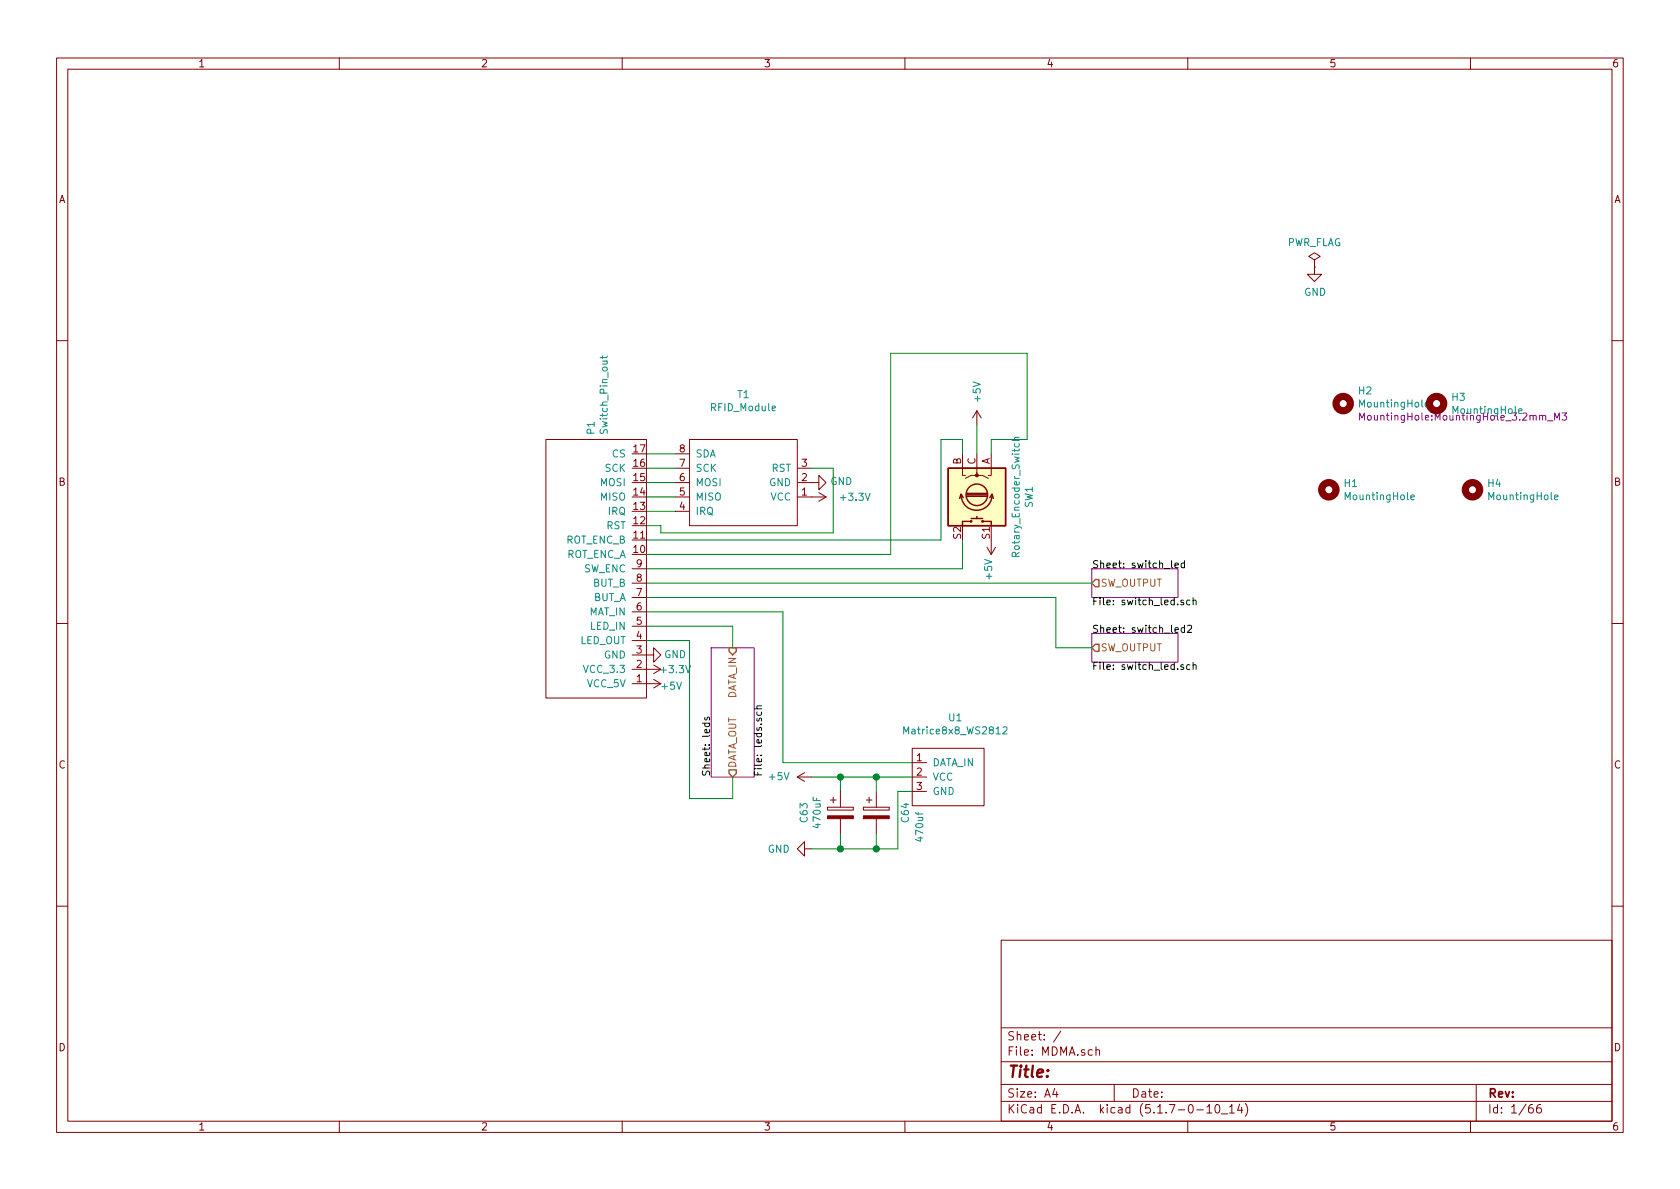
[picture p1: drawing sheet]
<svg xmlns="http://www.w3.org/2000/svg" width="297mm" height="210mm" viewBox="0 0 297 210" stroke-linecap="round" stroke-linejoin="round" font-family="sans-serif">
<g fill="none" stroke="#840000" stroke-width=".18">
<path d="M10 10.3h277v189.9h-277zM12 12.2h273v186.1h-273zM60 10.3v1.9M110 10.3v1.9M160 10.3v1.9M210 10.3v1.9M260 10.3v1.9M232.4 47.2v1.3h1.3l-1.3 1.3-1.3-1.3h1.3M232.4 46l1-.7-1-.6-1 .6 1 .7v1.2M232.4 47.2h.1M10 60.2h2M96.5 77.7h17.8v45.7h-17.8z"/>
<path d="M121.9 77.7h19.1v15.3h-19.1zM172.7 72.6l-.7 1.3M172.7 72.6v2.6M172.7 72.6l.8 1.3M285 60.2h2M119.4 87.9h2.5M119.4 85.3h2.5M119.4 82.8h2.5M119.4 90.4h2.5M119.4 80.3h2.5M141 85.3h3.8v-1.2l1.2 1.2-1.2 1.3v-1.3M141 87.9h5"/>
<path d="M141 82.8h2.5M144.8 87.1l1.2 .8M146 87.9l-1.2 .7M170.2 80.3v3.8h.5M172.7 80.3v3.8h-1l-1 .5M172.7 83.6v.5h1l1.1 .5M174.5 96.8l.8 1.2M175.3 80.3v3.8h-.5M175.3 95.5v2.5M176 96.8l-.7 1.2M10 110.3h2M111.8 115.8h3.8v-1.3l1.2 1.3-1.2 1.3v-1.3"/>
<path d="M111.8 118.4h5M111.8 113.3h2.5M111.8 110.7h2.5M111.8 108.2h2.5M111.8 105.7h2.5M111.8 103.1h2.5M111.8 100.6h2.5M115.6 117.6l1.2 .8M116.8 118.4l-1.2 .7M285 110.3h2M111.8 120.9h5M115.6 120.1l1.2 .8"/>
<path d="M116.8 120.9l-1.2 .8M141 137.4l1.2 .8M141 137.4h2.5M142.2 136.6l-1.2 .8M148.6 139.9v2.8M154.9 139.9v2.8M161.3 132.3h12.7v10.2h-12.7zM161.3 137.4h2.5M161.3 134.9h2.5M161.3 139.9h2.5M142.2 150.1v-1.3l-1.2 1.3 1.2 1.3v-1.3h1.3M146.3 142.7h4.6v.6h-4.6z"/>
<path d="M146.8 141.5h1M147.3 141v1M148.6 144.8v2.8M152.7 142.7h4.5v.6h-4.5zM153.2 141.5h1M153.7 141v1M154.9 144.8v2.8M10 160.2h2M177 166.3h108v32h-108zM285 160.2h2M60 198.3v1.9M110 198.3v1.9"/>
<path d="M160 198.3v1.9M177 194.8h108M177 191.8h108M177 187.8h108M177 181.8h108M186.5 192.5l-.4 1h1M186.8 193v1M187.6 182.3l-1.3 2M193.8 185.7a.37 .37 0 0 1 .6 .1v.8M193.8 185.1v1.5M197 191.8v3M210 198.3v1.9"/>
<path d="M211.6 196.3h1.2M213.4 195.8l.4-.5v1.5M213.4 196.8h.8M215 195.4l.3-.1a.94 .94 0 0 1 0 1.5 .8 .8 0 0 1-.6-.6 .8 .8 0 0 1 .3-.8zM216 197h1.1M217.4 195.8l.4-.5v1.5M217.4 196.8h.8M219.2 195.2l-.4 1.1h.9M219.5 195.8v1M220.2 195.1a1.71 1.71 0 0 1 0 2.3M260 198.3v1.9M261 191.8v6.5"/>
<path d="M271 195.3a.62 .62 0 0 0-.7 .7v.7l.3 .1 .4-.1 .1-.5-.1-.2-.4-.1-.3 .3M272.4 195.3a.62 .62 0 0 0-.7 .7l.1 .7 .2 .1 .5-.1v-.5l-.1-.2-.4-.1-.3 .3"/>
</g>
<path d="M240.4 74.3v-1.3l.4 .9 .4-.9v1.3M273.6 74.4h1M274.9 74.3v-1.3l.4 .9 .4-.9v1.3M276.2 73h.8l-.4 .5 .3 .1v.6l-.2 .1-.5-.1M125.7 114.5h7.6v22.9h-7.6zM193 112h15.3v5.1h-15.3zM193 100.6h15.3v5.1h-15.3z" fill="none" stroke="#840084" stroke-width=".18"/>
<g fill="none" stroke="#000" stroke-width=".18">
<path d="M207.7 100l.7-.1-.1-.3h-.4l-.2 .1 .1 .6h.5M209.4 99.6h-.3l-.3 .2 .1 .5h.5M209.4 99.1v1.3M209.2 117.6l-.3-.1-.1 .2v.2l.4 .1v.3h-.4M209.2 106.2l-.3-.1-.1 .2v.2l.4 .1v.3h-.4M209.4 111h-.3l-.3 .2 .1 .6h.5M209.4 110.6v1.2M210 110.7l.5-.1 .2 .3-.1 .2-.7 .7h.8M210.4 117.6l-.4-.1-.2 .3 .1 .5h.5M210.4 106.2l-.4-.1-.2 .2 .1 .6h.5M210.9 117.7l.2-.2 .3 .1 .1 .8M210.9 106.2l.2-.1 .3 .1 .1 .8"/>
<path d="M210.9 105.7v1.3M210.9 117.1v1.3M124.2 127.9h1.3M124.7 127.9l-.1 .3 .2 .3 .6-.1v-.5M124.7 126.9l-.1 .3 .2 .1h.2l.1-.4h.3v.4M133.4 125.3h1.2M133.9 125.9l-.1 .4 .2 .2 .6-.1v-.5M134.6 124.8l-.7 .1-.1 .3 .1 .1"/>
</g>
<path d="M128.9 114.5h1.3v.7l-.7 .6-.6-.6zM193.7 113.9h.6v1.3h-.6l-.7-.7zM193.7 102.5h.6v1.3h-.6l-.7-.7zM128.9 136.1h1.3v.7l-.7 .6-.6-.6z" fill="none" stroke="#848400" stroke-width=".25"/>
<g fill="none" stroke="#840000" stroke-width="1.3">
<circle cx="237.5" cy="71.4" r="1.27"/>
<circle cx="254" cy="71.4" r="1.27"/>
<circle cx="234.9" cy="86.6" r="1.27"/>
<circle cx="260.4" cy="86.6" r="1.27"/>
</g>
<path d="M106.5 62.9v.5M107.4 62.9l-.2 .3h-1.1M178.9 77.9h1.3M179.4 78.4v.4l.2 .2 .6-.1v-.5M180.2 77.3l-.8 .1v.3l.1 .2M252 71.5l.6-.1v-.2l-.4-.1-.2 .2 .1 .6h.5M268.5 72.7l.6-.1v-.3h-.4l-.2 .2 .1 .6h.5M249.5 87.9l.6-.1-.1-.2-.3-.1-.2 .2v.6h.5M274.9 87.9l.6-.1-.1-.2-.3-.1-.2 .2v.6h.5M159.8 129.8v-1.3l.4 .9 .5-.9v1.3M177.3 128.6l.5-.1 .3 .4-.1 .2-.7 .7h.8" fill="none" stroke="#008484" stroke-width=".18"/>
<g fill="#840000" stroke="#840000" stroke-width=".18">
<path d="M152.7 144.3h4.5v.5h-4.5z"/>
<path d="M146.3 144.3h4.6v.5h-4.6z"/>
<circle cx="172.7" cy="84.1" r=".25"/>
</g>
<path d="M167.6 82.8h10.2v10.2h-10.2z" fill="#ffffc2" stroke="#ffffc2" stroke-width=".18"/>
<g fill="none" stroke="#840000" stroke-width=".25">
<path d="M167.6 82.8h10.2v10.2h-10.2zM169.9 87.5a2.74 2.74 0 0 0 2.8 2.7 2.74 2.74 0 0 0 2.7-2.7M170.3 88l-.4-.6-.2 .7M170.9 87.2h3.6M170.9 87.5h3.6M170.9 87.8h3.6M171.7 92.2h-1.5v.8M171.7 91.7h2M172.7 91.3v.4M173.7 92.2h1.6v.8M175 88l.4-.6 .2 .7"/>
<circle cx="171.7" cy="92.2" r=".13"/>
<circle cx="172.7" cy="87.5" r="1.9"/>
<circle cx="173.7" cy="92.2" r=".13"/>
</g>
<g fill="none" stroke="#008400" stroke-width=".18">
<path d="M172.7 75.2v5.1M114.3 82.8h5.1M114.3 80.3h5.1M114.3 85.3h5.1M114.3 87.9h5.1M114.3 90.4h5.1M143.5 82.8h3.8v11.4h-30.5v-1.2h-2.5M170.2 80.3v-2.6h-3.8v17.8h-52.1M170.2 95.5v5.1h-55.9M175.3 80.3v-2.6h6.3v-15.2h-24.1v35.5h-43.2M114.3 105.7h72.4v8.8h6.3M114.3 108.2h24.1v26.7h22.9"/>
<path d="M114.3 110.7h15.2v3.8M114.3 113.3h7.6v27.9h7.6v-3.8M114.3 103.1h78.7M143.5 137.4h17.8M148.6 137.4v2.5M154.9 137.4v2.5M161.3 139.9h-2.6v10.2h-15.2M148.6 147.6v2.5M154.9 147.6v2.5"/>
</g>
<g fill="#008400" stroke="#008400" stroke-width=".25">
<circle cx="154.9" cy="150.1" r=".51"/>
<circle cx="154.9" cy="137.4" r=".51"/>
<circle cx="148.6" cy="150.1" r=".51"/>
<circle cx="148.6" cy="137.4" r=".51"/>
</g>
<text font-size="2.8" fill="#840000" x="178" y="190.5">Title:</text>
<g font-size="2.1" fill="#840000">
<text x="178" y="184">Sheet: /</text>
<text x="178" y="186.7">File: MDMA.sch</text>
<text x="178" y="196.9">KiCad E.D.A. kicad (5.1.7-0-10_14)</text>
<text x="178" y="194.1">Size: A4</text>
<text x="200" y="194.1">Date:</text>
<text x="263" y="194.1">Rev:</text>
<text x="263" y="196.9">Id: 1/66</text>
</g>
<g font-size="1.8" fill="#840000">
<text x="35" y="11.9">1</text>
<text x="85" y="11.9">2</text>
<text x="135" y="11.9">3</text>
<text x="185" y="11.9">4</text>
<text x="235" y="11.9">5</text>
<text x="285" y="11.9">6</text>
<text x="10.4" y="35.9">A</text>
<text x="285.4" y="35.9">A</text>
<text x="112.1" y="82.5">16</text>
<text x="112.1" y="80">17</text>
<text x="120.2" y="82.5">7</text>
<text x="120.2" y="80">8</text>
<text x="141.8" y="82.5">3</text>
<text x="169.9" y="82.2" transform="rotate(-90 169.9 82.2)">B</text>
<text x="172.5" y="82.2" transform="rotate(-90 172.5 82.2)">C</text>
<text x="175" y="82.2" transform="rotate(-90 175 82.2)">A</text>
<text x="10.4" y="85.9">B</text>
<text x="112.1" y="87.6">14</text>
<text x="112.1" y="85.1">15</text>
<text x="120.2" y="87.6">5</text>
<text x="120.2" y="85.1">6</text>
<text x="141.8" y="87.6">1</text>
<text x="141.8" y="85.1">2</text>
<text x="285.4" y="85.9">B</text>
<text x="112.1" y="95.2">11</text>
<text x="112.1" y="92.7">12</text>
<text x="112.1" y="90.2">13</text>
<text x="120.2" y="90.2">4</text>
<text x="169.9" y="95.3" transform="rotate(-90 169.9 95.3)">S2</text>
<text x="175" y="95.3" transform="rotate(-90 175 95.3)">S1</text>
<text x="112.1" y="97.8">10</text>
<text x="112.5" y="100.3">9</text>
<text x="112.5" y="107.9">6</text>
<text x="112.5" y="105.4">7</text>
<text x="112.5" y="102.9">8</text>
<text x="112.5" y="113">4</text>
<text x="112.5" y="110.5">5</text>
<text x="112.5" y="118.1">2</text>
<text x="112.5" y="115.6">3</text>
<text x="112.5" y="120.6">1</text>
<text x="10.4" y="135.9">C</text>
<text x="162.1" y="134.6">1</text>
<text x="162.1" y="137.2">2</text>
<text x="285.4" y="135.9">C</text>
<text x="162.1" y="139.7">3</text>
<text x="10.4" y="185.9">D</text>
<text x="285.4" y="185.9">D</text>
<text x="35" y="199.9">1</text>
<text x="85" y="199.9">2</text>
<text x="135" y="199.9">3</text>
<text x="185" y="199.9">4</text>
<text x="235" y="199.9">5</text>
<text x="285" y="199.9">6</text>
</g>
<g font-size="1.8" fill="#008484">
<text x="227.5" y="43.5">PWR_FLAG</text>
<text x="230.6" y="52.3">GND</text>
<text x="130.4" y="70.4">T1</text>
<text x="173.4" y="71" transform="rotate(-90 173.4 71)">+5V</text>
<text x="240.3" y="69.7">H2</text>
<text x="256.8" y="70.9">H3</text>
<text x="105.1" y="76.8" transform="rotate(-90 105.1 76.8)">P1</text>
<text x="107.4" y="76.4" transform="rotate(-90 107.4 76.4)">Switch_Pin_out</text>
<text x="125.8" y="72.7">RFID_Module</text>
<text x="240.6" y="72.1">MountingHole</text>
<text x="257.1" y="73.2">MountingHole</text>
<text x="107" y="83.4">SCK</text>
<text x="108.3" y="80.9">CS</text>
<text x="122.9" y="83.4">SCK</text>
<text x="122.9" y="80.9">SDA</text>
<text x="136.4" y="83.4">RST</text>
<text x="106.2" y="88.5">MISO</text>
<text x="106.2" y="86">MOSI</text>
<text x="122.9" y="88.5">MISO</text>
<text x="122.9" y="86">MOSI</text>
<text x="136" y="86">GND</text>
<text x="136.2" y="88.5">VCC</text>
<text x="146.8" y="85.8">GND</text>
<text x="148.8" y="88.6">+3.3V</text>
<text x="182.6" y="89.8" transform="rotate(-90 182.6 89.8)">SW1</text>
<text x="237.7" y="86.1">H1</text>
<text x="238" y="88.4">MountingHole</text>
<text x="263.1" y="86.1">H4</text>
<text x="263.4" y="88.4">MountingHole</text>
<text x="107.2" y="93.6">RST</text>
<text x="107.6" y="91.1">IRQ</text>
<text x="122.9" y="91.1">IRQ</text>
<text x="100" y="98.7">ROT_ENC_A</text>
<text x="100" y="96.1">ROT_ENC_B</text>
<text x="103.2" y="101.2">SW_ENC</text>
<text x="180.3" y="98" transform="rotate(-90 180.3 98)">Rotary_Encoder_Switch</text>
<text x="104.9" y="106.3">BUT_A</text>
<text x="104.9" y="103.8">BUT_B</text>
<text x="175.4" y="102.4" transform="rotate(-90 175.4 102.4)">+5V</text>
<text x="102.5" y="113.9">LED_OUT</text>
<text x="104.2" y="108.8">MAT_IN</text>
<text x="104.4" y="111.4">LED_IN</text>
<text x="103.6" y="119">VCC_3.3</text>
<text x="106.8" y="116.5">GND</text>
<text x="117" y="119">+3.3V</text>
<text x="117.4" y="116.4">GND</text>
<text x="103.9" y="121.5">VCC_5V</text>
<text x="117.1" y="122">+5V</text>
<text x="160.5" y="129.9">Matrice8x8_WS2812</text>
<text x="167.8" y="127.6">U1</text>
<text x="136.1" y="138">+5V</text>
<text x="164.8" y="135.5">DATA_IN</text>
<text x="164.8" y="138">VCC</text>
<text x="164.8" y="140.6">GND</text>
<text x="142.8" y="145.4" transform="rotate(-90 142.8 145.4)">C63</text>
<text x="145.1" y="146.3" transform="rotate(-90 145.1 146.3)">470uF</text>
<text x="160.7" y="145.4" transform="rotate(-90 160.7 145.4)">C64</text>
<text x="163.2" y="148.6" transform="rotate(-90 163.2 148.6)">470uf</text>
<text x="135.7" y="150.8">GND</text>
</g>
<text font-size="1.8" fill="#840084" x="241.6" y="74.4">MountingHole:MountingHole_3.2mm_M3</text>
<g font-size="1.8">
<text x="193" y="100.5">Sheet: switch_led</text>
<text x="193" y="107">File: switch_led.sch</text>
<text x="193" y="111.9">Sheet: switch_led2</text>
<text x="193" y="118.5">File: switch_led.sch</text>
<text x="125.5" y="137.4" transform="rotate(-90 125.5 137.4)">Sheet: leds</text>
<text x="134.7" y="137.4" transform="rotate(-90 134.7 137.4)">File: leds.sch</text>
</g>
<g font-size="1.8" fill="#848400">
<text x="194.6" y="103.8">SW_OUTPUT</text>
<text x="194.6" y="115.2">SW_OUTPUT</text>
<text x="130.2" y="123.7" transform="rotate(-90 130.2 123.7)">DATA_IN</text>
<text x="130.2" y="135.9" transform="rotate(-90 130.2 135.9)">DATA_OUT</text>
</g>
</svg>
